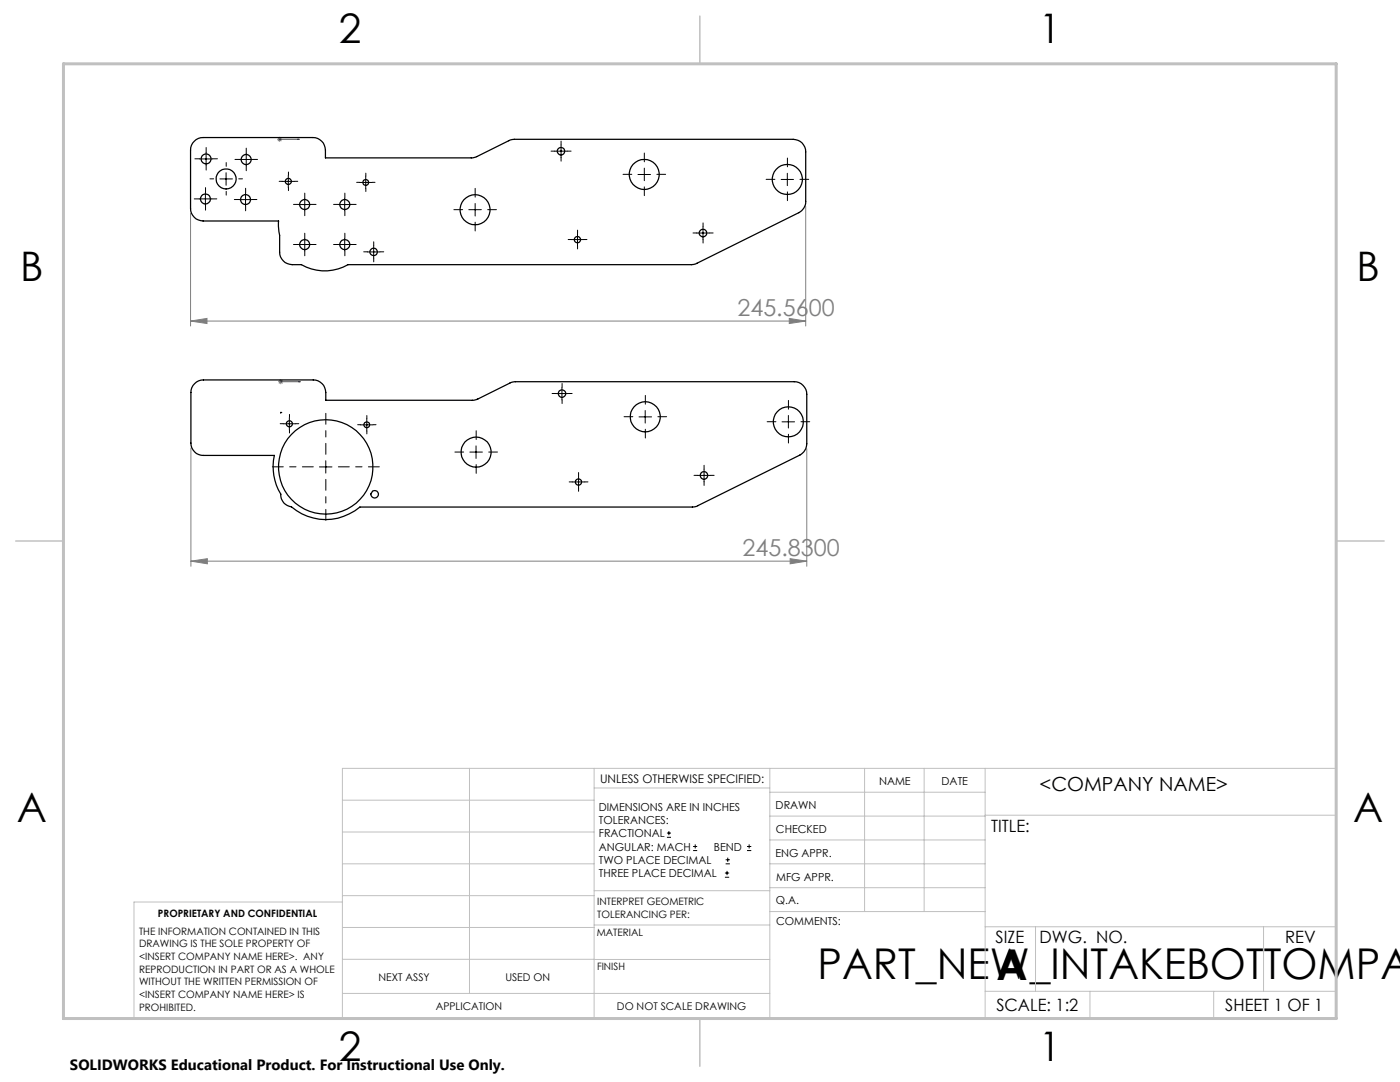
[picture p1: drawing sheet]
<svg xmlns="http://www.w3.org/2000/svg" width="279mm" height="216mm" viewBox="0 0 279 216" stroke-linecap="round" stroke-linejoin="round" font-family="sans-serif">
<g fill="none" stroke="#000" stroke-width=".2">
<path d="M39.8 39.7h2.5M39.9 31.7h2.5M41 38.5v2.5M41.1 30.4v2.5M43.9 35.7h2.5M45.1 34.5v2.5M47.8 39.8h2.4M47.9 31.8h2.5M49 38.6v2.5M49.1 30.6v2.5M56.3 36.2h2.5M57.5 35v2.5"/>
<path d="M60.8 39.5v2.6M68.8 39.5v2.6M71.8 36.4h2.5M73 35.1v2.5M110.7 30.2h2.5M112 28.9v2.5M127.3 34.8h2.5M128.6 33.5v2.6M155.9 35.8h2.5M157.1 34.6v2.4M59.5 40.8h2.6M59.5 48.8h2.6"/>
<path d="M60.8 47.6v2.5M67.6 40.8h2.5M67.6 48.8h2.5M68.8 47.6v2.5M73.3 50.3h2.5M74.6 49v2.5M93.6 41.8h2.5M94.8 40.6v2.5M114 47.8h2.5M115.3 46.6v2.5M139 46.5h2.5M140.3 45.3v2.5"/>
<path d="M110.9 78.5h2.5M112.1 77.3v2.5M56.5 84.6h2.5M57.7 83.3v2.5M63.7 93.2h2.6M65 91.9v2.5M71.9 84.8h2.5M73.2 83.5v2.5M93.8 90.2h2.5M95 89v2.5M114.2 96.2h2.5M115.5 94.9v2.5"/>
<path d="M127.5 83.2h2.5M128.8 81.9v2.5M139.2 94.9h2.5M140.5 93.6v2.5M156.1 84.2h2.5M157.3 82.9v2.5M133.1 167.1h.8M133.1 166.2h.8M133.5 165.8v.9M138.3 169.7h.8M138.3 168.9h.8M138.7 168.5v.8"/>
<path d="M144.7 175h.8M144.7 174.2h.8M144.8 172.4h.9M144.8 171.6h.9M145.1 173.8v.8M145.2 171.1v.9M149.1 169.7h.8M149.1 168.9h.8M149.5 168.5v.8"/>
</g>
<path d="M55.7 27.8h.2zM55.8 27.8h.1M55.8 27.8h3.9M59.7 27.8h-.4h.4M55.9 76.2h.2zM56 76.2h.1M56 76.2h3.9M59.9 76.2h-.4h.4" fill="none" stroke="#00f" stroke-width=".2"/>
<g fill="none" stroke="#808080" stroke-width=".2">
<path d="M55.3 27.8h1M55.5 27.4l.7 .8M55.8 27.3v1M56.2 27.4l-.7 .8M38 42.6v22.5M160.8 41.2v23.9M38 64.1l3.3-.6v1.1zM38 64.1h122.8M55.5 76.2h1M55.7 75.8l.7 .7M56 75.7v1M56.4 75.8l-.7 .7"/>
<path d="M157.5 63.5l3.3 .6-3.3 .5zM38.1 89.4v23.6M161 89.5v23.5M38.1 112l3.3-.5v1zM38.1 112h122.9M157.7 111.5l3.3 .5-3.3 .5z"/>
</g>
<g fill="none" stroke="#000" stroke-width=".2" stroke-dasharray="15.2 1.3 1.3 1.3">
<path d="M39.8 39.7h-1M39.9 31.7h-1M41 38.4v-1M41.1 30.4v-1M41.1 32.9v1M42.3 39.7h1M42.4 31.7h1M42.6 35.7h-.7M45.1 33.2v-.8M45.1 38.2v.7M47.6 35.7h.8M47.8 39.8h-1"/>
<path d="M47.9 31.8h-1M49 38.6v-1M49.1 30.6v-1M49.1 33.1v1M50.3 39.8h1M50.4 31.8h1M56.3 36.2h-.6M57.6 34.9v-.6M57.6 37.4v.6M58.8 36.2h.6M60.8 39.5v-1M68.8 39.5v-1"/>
<path d="M71.8 36.4h-.6M73 35.1v-.5M73 37.6v.6M74.3 36.4h.5M94.8 39.3v-1.7M110.7 30.2h-.7M112 28.9v-.7M112 31.4v.8M113.2 30.2h.8M126.1 34.8h-1.8M128.6 32.3v-1.8M128.6 37.3v1.7"/>
<path d="M131.1 34.8h1.7M154.6 35.8h-1.7M157.1 33.3v-1.8M157.1 38.3v1.7M159.6 35.8h1.8M41 40.9v1M49 41.1v1M59.6 40.8h-1M59.6 48.8h-1M60.8 42v1M60.8 47.5v-1M60.8 50v1"/>
<path d="M62.1 40.8h1M62.1 48.8h1M67.6 48.8h-1M67.6 40.8h-1M68.8 47.5v-1M68.8 50v1M68.8 42v1M70.1 48.8h1M70.1 40.8h1M73.3 50.2h-.7M74.6 49v-.8M74.6 51.5v.7"/>
<path d="M75.8 50.2h.8M92.3 41.8h-1.7M94.8 44.3v1.8M97.3 41.8h1.8M114 47.8h-.6M115.3 46.5v-.6M115.3 49v.7M116.5 47.8h.6M139.1 46.5h-.8M140.3 45.2v-.7M140.3 47.7v.8M141.6 46.5h.7"/>
<path d="M110.9 78.5h-.7M112.2 77.3v-.8M112.2 79.8v.7M113.4 78.5h.8M56.5 84.5h-.6M57.8 83.3v-.6M57.8 85.8v.6M59 84.5h.6M72 84.7h-.6M73.2 83.5v-.6M73.2 86v.6M74.5 84.7h.5"/>
<path d="M92.5 90.2h-1.7M95 87.7v-1.7M95 92.7v1.8M97.5 90.2h1.8M114.2 96.2h-.6M115.5 94.9v-.6M115.5 97.4v.6M116.7 96.2h.6M126.3 83.2h-1.8M128.8 80.7v-1.8M128.8 85.7v1.7M131.3 83.2h1.7"/>
<path d="M139.3 94.9h-.8M140.5 93.6v-.8M140.5 96.1v.8M141.8 94.9h.7M154.8 84.2h-1.7M157.3 81.7v-1.8M157.3 86.7v1.7M159.8 84.2h1.8"/>
</g>
<path d="M62.5 93.2h-8.1M65 90.7v-8.2M65 95.7v8.1M67.5 93.2h8.2" fill="none" stroke="#000" stroke-width=".2" stroke-dasharray="15.2 1.3 1.3 1.3" stroke-dashoffset="13.1"/>
<g fill="none" stroke="#c0c0c0" stroke-width=".2">
<path d="M68.3 159.7h50.3M93.7 153.3v44.9M118.6 153.3v49.9M118.6 157.2h35M153.6 153.3v49.9M153.6 158.1h43M172.5 153.3v28.6M184.4 153.3v28.6M196.6 153.3v49.9M68.3 180h-41.6v23.2h240v-49.9h-198.4v49.9M68.3 166h50.3M68.3 178.7h50.3"/>
<path d="M68.3 172.4h50.3M118.6 177.7h35M153.6 162.8h43M153.6 177.1h43M153.6 172.4h43M153.6 167.6h43M196.6 162.7h70.1M68.3 198.2h85.3M68.3 191.4l85.3 .1M68.3 185.1h50.3M118.6 184.6h35M153.6 181.9h43"/>
<path d="M196.6 184.9h70.1M196.6 197.8h70.1M206.7 184.9v12.9M217.5 197.8v5.4M242.2 197.8v5.4M252.2 184.9v12.9"/>
</g>
<path d="M139.7 3.2v9.5M3.1 107.9h9.6M266.7 107.9h9.5M139.7 203.2v9.6" fill="none" stroke="#c0c0c0" stroke-width=".3"/>
<path d="M12.7 12.7h254v190.5h-254z" fill="none" stroke="#c0c0c0" stroke-width=".6"/>
<g fill="#00f">
<path d="M59.3 27.8h.4zM55.7 27.8h.2z"/>
<path d="M59.5 76.2h.4zM55.9 76.2h.2z"/>
</g>
<path d="M38 64.1l3.3-.6v1.1zM157.5 63.5l3.3 .6-3.3 .5zM38.1 112l3.3-.5v1zM157.7 111.5l3.3 .5-3.3 .5z" fill="#808080"/>
<g fill="none" stroke="#000" stroke-width=".25">
<path d="M38.8 28.2a2.32 2.32 0 0 1 1.7-.8h21.9a2.53 2.53 0 0 1 2.5 2.6v1.5h29.4l.8-.2 6.7-3.4 .7-.1h55.8a2.47 2.47 0 0 1 2.5 2.5v9.9a2.5 2.5 0 0 1-1.4 2.2l-20.6 10.3-.7 .1h-68.6a9.3 9.3 0 0 1-9.4 0 4.2 4.2 0 0 1-3.5-.7 2.32 2.32 0 0 1-.8-1.8v-3.3l-.2-1.8v-1.1h-15.1a2.53 2.53 0 0 1-2.5-2.5v-11.6a2.32 2.32 0 0 1 .8-1.8zM38.8 76.6a2.32 2.32 0 0 1 1.8-.8h21.9a2.53 2.53 0 0 1 2.5 2.5v1.6h29.5l.9-.3 6.6-3.3 .7-.1h55.8a2.53 2.53 0 0 1 2.5 2.5v9.8a2.69 2.69 0 0 1-1.4 2.3l-20.6 10.2-.7 .2h-66.5a10.5 10.5 0 0 1-13.6-.1 2.43 2.43 0 0 1-2.2-2.5 10.5 10.5 0 0 1-1.2-7.7h-14.2a2.47 2.47 0 0 1-2.5-2.5v-10.1a2.32 2.32 0 0 1 .7-1.7zM56 82.3h.1M74.3 98a.75 .75 0 0 1 1.2 .3 .75 .75 0 0 1-.7 1 .75 .75 0 0 1-.7-.9z"/>
<circle cx="41" cy="39.7" r="1"/>
<circle cx="41.1" cy="31.7" r="1"/>
<circle cx="45.1" cy="35.7" r="2"/>
<circle cx="49" cy="39.8" r="1"/>
<circle cx="49.1" cy="31.8" r="1.01"/>
<circle cx="57.5" cy="36.2" r=".6"/>
<circle cx="73" cy="36.4" r=".58"/>
<circle cx="112" cy="30.2" r=".75"/>
<circle cx="128.6" cy="34.8" r="3"/>
<circle cx="157.1" cy="35.8" r="3"/>
<circle cx="60.8" cy="48.8" r="1.01"/>
<circle cx="60.8" cy="40.8" r="1"/>
<circle cx="68.8" cy="48.8" r="1.01"/>
<circle cx="68.8" cy="40.8" r="1"/>
<circle cx="74.6" cy="50.3" r=".74"/>
<circle cx="94.8" cy="41.8" r="2.99"/>
<circle cx="115.2" cy="47.8" r=".62"/>
<circle cx="140.3" cy="46.5" r=".76"/>
<circle cx="112.2" cy="78.5" r=".76"/>
<circle cx="57.8" cy="84.6" r=".6"/>
<circle cx="65" cy="93.2" r="9.4"/>
<circle cx="73.2" cy="84.8" r=".58"/>
<circle cx="95" cy="90.2" r="2.99"/>
<circle cx="115.5" cy="96.2" r=".63"/>
<circle cx="128.8" cy="83.2" r="3"/>
<circle cx="140.5" cy="94.9" r=".76"/>
<circle cx="157.3" cy="84.2" r="3"/>
</g>
<g font-size="8.5">
<text x="163.2" y="195.4">PART_NEW_INTAKEBOTTOMPA</text>
<text x="198.9" y="195.5">A</text>
</g>
<g font-size="8.1">
<text x="67.6" y="8.5">2</text>
<text x="207.3" y="8.5">1</text>
<text x="4" y="56.2">B</text>
<text x="270.7" y="56.2">B</text>
<text x="3.3" y="164.1">A</text>
<text x="270" y="164.1">A</text>
<text x="67.6" y="211.7">2</text>
<text x="207.3" y="211.7">1</text>
</g>
<g font-size="4.7" fill="#808080">
<text x="147.2" y="63">245.5600</text>
<text x="148.2" y="111">245.8300</text>
</g>
<text font-size="3.9" x="207.5" y="157.8">&lt;COMPANY NAME&gt;</text>
<g font-size="3.4">
<text x="197.8" y="166">TITLE:</text>
<text x="198.7" y="188.1">SIZE</text>
<text x="207.5" y="188.1">DWG. NO.</text>
<text x="256.5" y="188.2">REV</text>
<text x="198.8" y="201.7">SCALE: 1:2</text>
<text x="244.5" y="201.7">SHEET 1 OF 1</text>
</g>
<text font-size="3" x="14" y="213.5">SOLIDWORKS Educational Product. For Instructional Use Only.</text>
<text font-size="2.4" x="119.8" y="156.2">UNLESS OTHERWISE SPECIFIED:</text>
<g font-size="2.2">
<text x="119.5" y="161.8">DIMENSIONS ARE IN INCHES</text>
<text x="154.8" y="161.4">DRAWN</text>
<text x="175.4" y="156.6">NAME</text>
<text x="187.9" y="156.7">DATE</text>
<text x="119.5" y="164.4">TOLERANCES:</text>
<text x="119.5" y="167.1">FRACTIONAL</text>
<text x="154.9" y="166.3">CHECKED</text>
<text x="119.5" y="169.7">ANGULAR: MACH</text>
<text x="119.5" y="172.4">TWO PLACE DECIMAL</text>
<text x="142.5" y="169.7">BEND</text>
<text x="154.8" y="170.9">ENG APPR.</text>
<text x="119.5" y="175">THREE PLACE DECIMAL</text>
<text x="154.9" y="175.7">MFG APPR.</text>
<text x="154.9" y="180.4">Q.A.</text>
<text x="154.9" y="184.6">COMMENTS:</text>
</g>
<g font-size="2.1">
<text x="75.5" y="195.7">NEXT ASSY</text>
<text x="100.9" y="195.7">USED ON</text>
<text x="86.9" y="201.5">APPLICATION</text>
<text x="123.1" y="201.6">DO NOT SCALE DRAWING</text>
</g>
<g font-size="2">
<text x="31.5" y="182.9">PROPRIETARY AND CONFIDENTIAL</text>
<text x="119.2" y="180.6">INTERPRET GEOMETRIC</text>
<text x="119.2" y="183.1">TOLERANCING PER:</text>
<text x="27.8" y="186.5">THE INFORMATION CONTAINED IN THIS</text>
<text x="27.8" y="189">DRAWING IS THE SOLE PROPERTY OF</text>
<text x="27.8" y="191.6">&lt;INSERT COMPANY NAME HERE&gt;. ANY</text>
<text x="119.1" y="186.7">MATERIAL</text>
<text x="27.8" y="194.1">REPRODUCTION IN PART OR AS A WHOLE</text>
<text x="27.8" y="196.6">WITHOUT THE WRITTEN PERMISSION OF</text>
<text x="119.1" y="193.5">FINISH</text>
<text x="27.8" y="199.1">&lt;INSERT COMPANY NAME HERE&gt; IS</text>
<text x="27.8" y="201.7">PROHIBITED.</text>
</g>
</svg>
